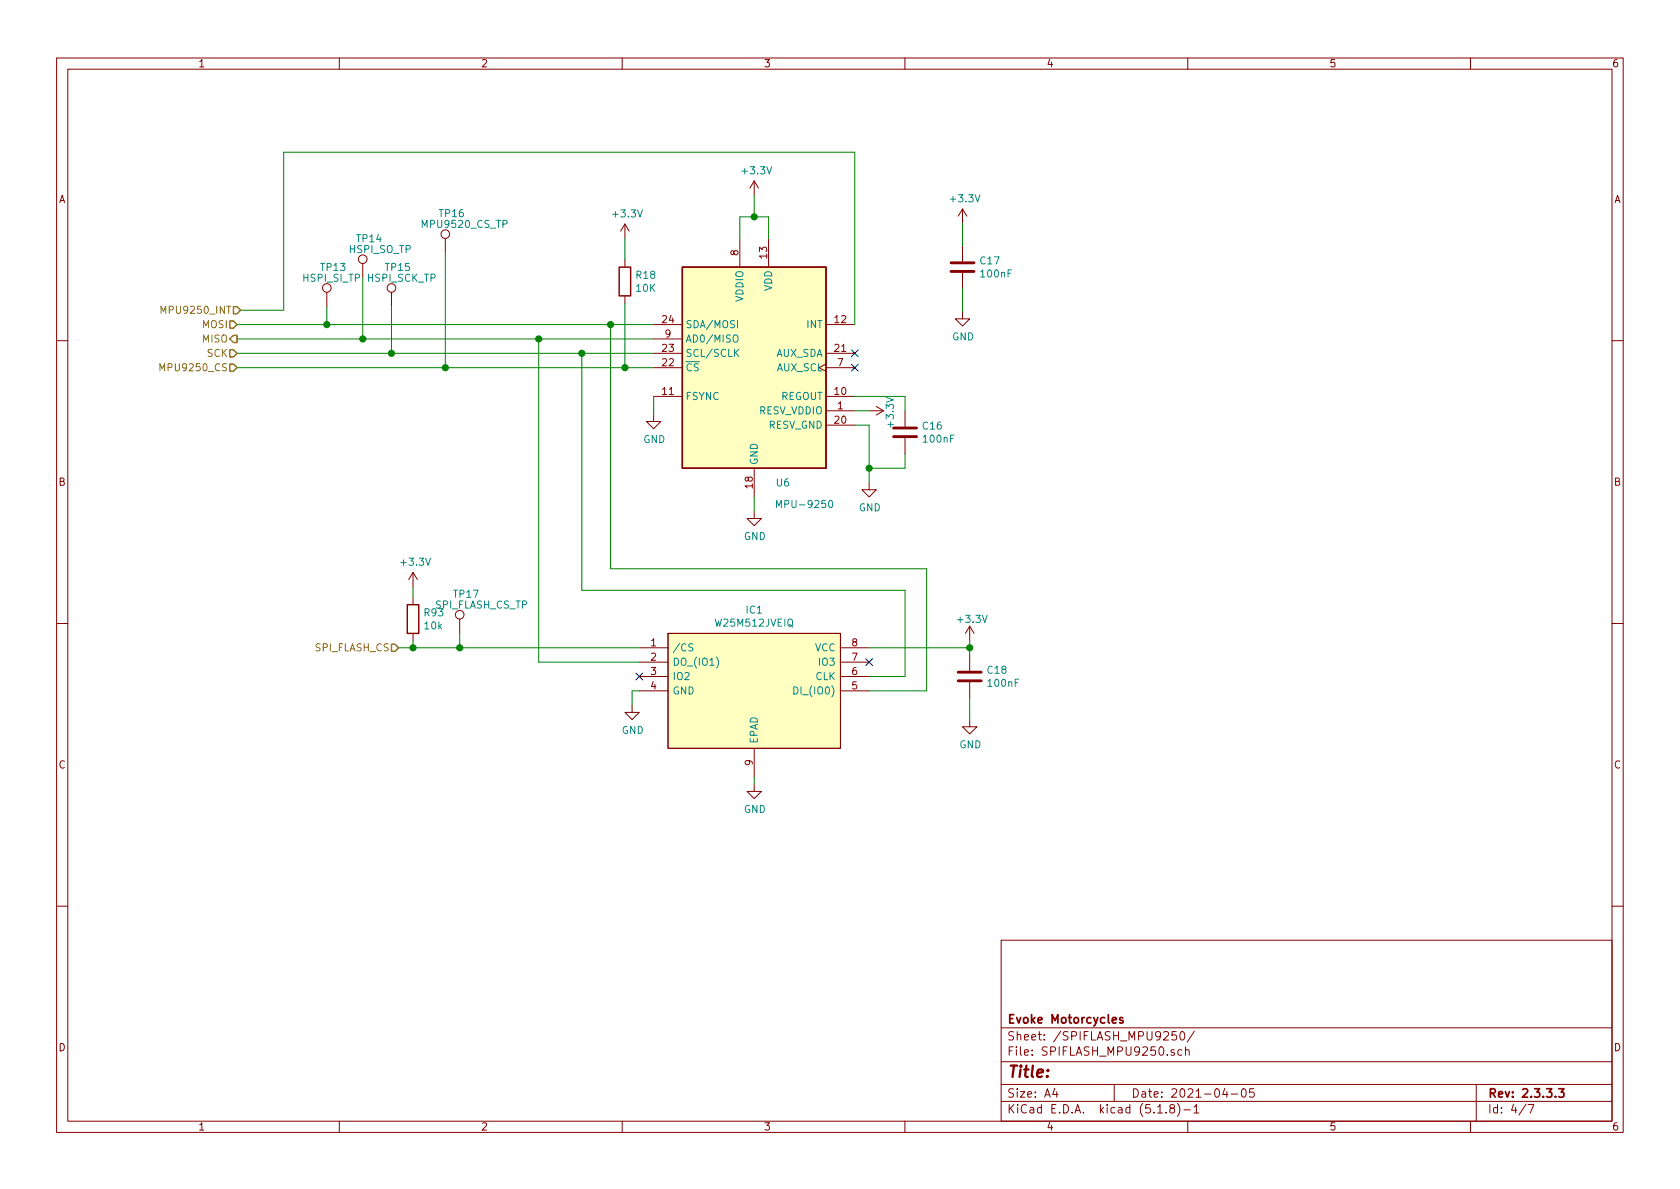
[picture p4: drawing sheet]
<svg xmlns="http://www.w3.org/2000/svg" width="297mm" height="210mm" viewBox="0 0 297 210" stroke-linecap="round" stroke-linejoin="round" font-family="sans-serif">
<g fill="none" stroke="#840000" stroke-width=".18">
<path d="M10 10.3h277v189.9h-277zM12 12.2h273v186.1h-273zM60 10.3v1.9M110 10.3v1.9M160 10.3v1.9M210 10.3v1.9M260 10.3v1.9M110.5 39.6l-.8 1.3M110.5 39.6v2.6M110.5 39.6l.8 1.3M133.3 32v2.5M133.3 32l-.7 1.3"/>
<path d="M133.3 32l.8 1.3M170.2 37v2.5M170.2 37l-.8 1.2M170.2 37l.7 1.2M57.8 51.7v2.5M64.1 46.6v2.5M69.2 51.7v2.5M78.7 42.2v2.5M110.5 46v1.2M110.5 52.3v1.3M115.6 57.4h5M115.6 59.9h5"/>
<path d="M130.8 42.2v5M135.9 42.2v5M146 57.4h5.1M170.2 55.1v1.3h1.2l-1.2 1.3-1.3-1.3h1.3M170.2 43.4v2.8M170.2 48.3v2.7M10 60.2h2M115.6 73.3v1.2h1.2l-1.2 1.3-1.3-1.3h1.3M115.6 70.1h5M115.6 62.5h5M115.6 65h5M146 64.4l-1.2 .6 1.2 .7"/>
<path d="M146 72.6h5.1M146 70.1h5.1M146 75.2h5.1M146 62.5h5.1M146 65h5.1M153.7 72.6h2.5M154.9 71.9l1.3 .7M156.2 72.6l-1.3 .8M160 72.6v2.8M160 77.5v2.8M285 60.2h2M133.3 90.4v1.3h1.3l-1.3 1.3-1.2-1.3h1.2"/>
<path d="M133.3 82.8v5.1M153.7 85.3v1.3h1.2l-1.2 1.3-1.3-1.3h1.3M10 110.3h2M73 101.2v2.6M73 105.7v1.2M73 112v1.3M73 101.2l-.7 1.3M73 101.2l.8 1.3M81.3 109.5v2.5M113 114.5h5.1M113 117.1h5.1M113 119.6h5.1"/>
<path d="M118.1 112h30.5v20.3h-30.5zM148.6 114.5h5.1M148.6 117.1h5.1M148.6 119.6h5.1M171.4 110.7v2.6M171.4 115.8v2.8M171.4 110.7l-.7 1.3M171.4 110.7l.8 1.3M285 110.3h2M111.8 124.7v1.3h1.2l-1.2 1.2-1.3-1.2h1.3M113 122.2h5.1M133.3 138.7v1.2h1.3l-1.3 1.3-1.2-1.3h1.2"/>
<path d="M133.3 132.3v5.1M148.6 122.2h5.1M171.4 127.2v1.3h1.3l-1.3 1.3-1.2-1.3h1.2M171.4 120.6v2.8M10 160.2h2M177 166.3h108v32h-108zM285 160.2h2M60 198.3v1.9M110 198.3v1.9M160 198.3v1.9M177 194.8h108M177 191.8h108"/>
<path d="M177 187.8h108M177 181.8h108M186.5 192.5l-.4 1h1M186.8 193v1M197 191.8v3M204.7 196.8h.8M206.2 196.7v.1M207.1 196l-.3-.3 .2-.3a.48 .48 0 0 1 .6 .1l-.1 .4a.52 .52 0 0 0-.6 .2 .52 .52 0 0 0 .1 .6l.4 .1 .2-.1 .1-.4-.3-.3M207.6 185.7a.37 .37 0 0 0-.6 .1l.1 .2 .5 .2 .1 .1-.2 .3-.5-.1M208 182.4h-.7l-.1 .7 .2-.1 .5 .1 .2 .2-.1 .5-.3 .1-.5-.1M208.2 195.1a1.71 1.71 0 0 1 0 2.3M208.8 182.5l.2-.1a.8 .8 0 0 1 .5 .8 .8 .8 0 0 1-.5 .7 1 1 0 0 1-.2-1.4z"/>
<path d="M209 185.7l-.5-.1-.2 .3v.6l.2 .1 .5-.1M209.3 196.3h1.2M209.6 185.7h.1a.37 .37 0 0 1 .6 .1v.8M209.6 185.1v1.5M210 198.3v1.9M211.1 195.8l.4-.5v1.5M211.1 196.8h.9M211.2 182.3l-1.3 2M216.6 192.5l-.4 1h.9M216.9 193v1M217.7 193.5h1.1M219.6 192.7l.4-.2a.94 .94 0 0 1 0 1.5 .82 .82 0 0 1-.4-1.3z"/>
<path d="M221.7 192.5h-.7l-.1 .7 .2-.1 .5 .1 .2 .2-.1 .5-.2 .1-.6-.1M260 198.3v1.9M261 191.8v6.5M269.8 195.2l-1.2 2M270.2 195.3h1l-.6 1.5"/>
<circle cx="57.8" cy="50.9" r=".76"/>
<circle cx="64.1" cy="45.8" r=".76"/>
<circle cx="69.2" cy="50.9" r=".76"/>
<circle cx="78.7" cy="41.4" r=".76"/>
<circle cx="81.3" cy="108.7" r=".76"/>
</g>
<path d="M198.5 180l-.3-.1-.2 .2v.3l.5 .1v.3h-.5M275.6 192.5h.9l-.5 .6 .5 .1v.7l-.3 .1-.6-.1" fill="none" stroke="#840000" stroke-width=".3"/>
<path d="M168.1 48h4.1M168.1 46.5h4.1M158 77.2h4.1M158 75.7h4.1M169.4 118.9h4.1M169.4 120.4h4.1" fill="none" stroke="#840000" stroke-width=".51"/>
<path d="M109.5 47.2h2v5.1h-2zM120.6 47.2h25.4v35.6h-25.4zM72 106.9h2v5.1h-2z" fill="none" stroke="#840000" stroke-width=".25"/>
<g fill="#ffffc2" stroke="#ffffc2" stroke-width=".18">
<path d="M118.1 112h30.5v20.3h-30.5z"/>
<path d="M120.6 47.2h25.4v35.6h-25.4z"/>
</g>
<path d="M129.7 59.4l.2-.2a.45 .45 0 0 1 .6 .5v.4l-.2 .3h-.5a.92 .92 0 0 1-.1-1zM130.4 56.7v1.3M130 62.3l.6 .7M130.6 61.8l-.7 .7M137.3 89.8v-1.3l.4 .9 .5-.9v1.3M146.6 88.6l.2-.1a.67 .67 0 0 1 .4 .6 .67 .67 0 0 1-.4 .7l-.3-.5zM122.5 113.9l-.5-.1-.2 .3 .1 .3 .6 .2v.4l-.2 .1h-.5M126.7 116.2a1.4 1.4 0 0 1 0 1.9M140.4 121.5a.64 .64 0 0 1 .7 .6 .64 .64 0 0 1-.7 .6z" fill="none" stroke="#008484" stroke-width=".18"/>
<g fill="none" stroke="#008400" stroke-width=".18">
<path d="M133.3 34.5v3.8M170.2 39.5v3.9M41.9 57.4h73.7M41.9 59.9h73.7M42.5 54.9h7.7v-28h100.9v30.5M57.8 54.2v3.2M64.1 49.1v10.8M69.2 54.2v8.3M78.7 44.7v20.3M95.2 59.9v57.2h17.8M107.9 57.4v43.2h55.9v21.6h-10.1M110.5 42.2v3.8"/>
<path d="M110.5 53.6v11.4M130.8 42.2v-3.9h5.1v3.9M170.2 51v4.1M41.9 65h73.7M41.9 62.5h73.7M102.9 62.5v41.9h57.1v15.2h-6.3M115.6 70.1v3.2M151.1 70.1h8.9v2.5M151.1 75.2h2.6v10.1M151.1 72.6h2.6M133.3 87.9v2.5M160 80.3v2.5h-6.3"/>
<path d="M70.5 114.5h42.5M73 103.8v1.9M73 113.3v1.2M81.3 112v2.5M153.7 114.5h17.7M171.4 113.3v2.5M113 122.2h-1.2v2.5M133.3 137.4v1.3M171.4 123.4v3.8"/>
</g>
<path d="M40.6 56.8h.7l.6 .6-.6 .6h-.7zM41.3 59.3h.6v1.3h-.6l-.7-.7zM41.3 54.2h.6l.6 .7-.6 .6h-.6zM40.6 61.8h.7l.6 .7-.6 .6h-.7zM40.6 64.4h.7l.6 .6-.6 .7h-.7zM69.2 113.9h.6l.7 .6-.7 .7h-.6z" fill="none" stroke="#848400" stroke-width=".25"/>
<path d="M28.5 55.4v-1.3l.4 1 .4-1v1.3M28.3 65.6v-1.3l.4 .9 .4-.9v1.3" fill="none" stroke="#848400" stroke-width=".18"/>
<g fill="#008400" stroke="#008400" stroke-width=".25">
<circle cx="133.4" cy="38.3" r=".51"/>
<circle cx="73" cy="114.5" r=".51"/>
<circle cx="171.5" cy="114.5" r=".51"/>
<circle cx="57.8" cy="57.4" r=".51"/>
<circle cx="108" cy="57.4" r=".51"/>
<circle cx="81.3" cy="114.5" r=".51"/>
<circle cx="153.7" cy="82.8" r=".51"/>
<circle cx="78.7" cy="65" r=".51"/>
<circle cx="69.2" cy="62.5" r=".51"/>
<circle cx="110.5" cy="65" r=".51"/>
<circle cx="64.1" cy="59.9" r=".51"/>
<circle cx="95.3" cy="59.9" r=".51"/>
<circle cx="102.9" cy="62.5" r=".51"/>
</g>
<path d="M150.5 61.9l1.2 1.2M150.5 64.4l1.2 1.2M151.7 61.9l-1.2 1.2M151.7 64.4l-1.2 1.2M112.4 119l1.2 1.2M113.6 119l-1.2 1.2M153.1 116.5l1.2 1.2M154.3 116.5l-1.2 1.2" fill="none" stroke="#000084" stroke-width=".18"/>
<text font-size="2.8" fill="#840000" x="178" y="190.5">Title:</text>
<g font-size="2.1" fill="#840000">
<text x="178" y="184">Sheet: /SPIFLASH_MPU9250/</text>
<text x="178" y="181">Evoke Motorcycles</text>
<text x="178" y="186.7">File: SPIFLASH_MPU9250.sch</text>
<text x="178" y="196.9">KiCad E.D.A. kicad (5.1.8)-1</text>
<text x="178" y="194.1">Size: A4</text>
<text x="200" y="194.1">Date: 2021-04-05</text>
<text x="263" y="194.1">Rev: 2.3.3.3</text>
<text x="263" y="196.9">Id: 4/7</text>
</g>
<g font-size="1.8" fill="#840000">
<text x="35" y="11.9">1</text>
<text x="85" y="11.9">2</text>
<text x="135" y="11.9">3</text>
<text x="185" y="11.9">4</text>
<text x="235" y="11.9">5</text>
<text x="285" y="11.9">6</text>
<text x="10.4" y="35.9">A</text>
<text x="285.4" y="35.9">A</text>
<text x="130.6" y="45.2" transform="rotate(-90 130.6 45.2)">8</text>
<text x="135.6" y="45.7" transform="rotate(-90 135.6 45.7)">13</text>
<text x="117.1" y="57.1">24</text>
<text x="117.6" y="59.7">9</text>
<text x="147.6" y="57.1">12</text>
<text x="117.1" y="64.8">22</text>
<text x="117.1" y="62.2">23</text>
<text x="147.6" y="62.2">21</text>
<text x="148.1" y="64.8">7</text>
<text x="117.1" y="69.8">11</text>
<text x="147.6" y="69.8">10</text>
<text x="147.6" y="74.9">20</text>
<text x="148.1" y="72.4">1</text>
<text x="10.4" y="85.9">B</text>
<text x="133.1" y="86.3" transform="rotate(-90 133.1 86.3)">18</text>
<text x="285.4" y="85.9">B</text>
<text x="115.1" y="114.3">1</text>
<text x="115.1" y="116.8">2</text>
<text x="115.1" y="119.4">3</text>
<text x="150.6" y="119.4">6</text>
<text x="150.6" y="116.8">7</text>
<text x="150.6" y="114.3">8</text>
<text x="115.1" y="121.9">4</text>
<text x="150.6" y="121.9">5</text>
<text x="10.4" y="135.9">C</text>
<text x="133.1" y="135.4" transform="rotate(-90 133.1 135.4)">9</text>
<text x="285.4" y="135.9">C</text>
<text x="10.4" y="185.9">D</text>
<text x="285.4" y="185.9">D</text>
<text x="35" y="199.9">1</text>
<text x="85" y="199.9">2</text>
<text x="135" y="199.9">3</text>
<text x="185" y="199.9">4</text>
<text x="235" y="199.9">5</text>
<text x="285" y="199.9">6</text>
</g>
<g font-size="1.8" fill="#008484">
<text x="131.4" y="30.8">+3.3V</text>
<text x="168.2" y="35.8">+3.3V</text>
<text x="74.9" y="40.3">MPU9520_CS_TP</text>
<text x="77.7" y="38.4">TP16</text>
<text x="108.5" y="38.4">+3.3V</text>
<text x="56.8" y="47.9">TP13</text>
<text x="61.8" y="44.7">HSPI_SO_TP</text>
<text x="63.1" y="42.8">TP14</text>
<text x="68.2" y="47.9">TP15</text>
<text x="173.4" y="46.8">C17</text>
<text x="53.6" y="49.8">HSPI_SI_TP</text>
<text x="65" y="49.8">HSPI_SCK_TP</text>
<text x="112.5" y="49.3">R18</text>
<text x="112.5" y="51.6">10K</text>
<text x="131.4" y="53.4" transform="rotate(-90 131.4 53.4)">VDDIO</text>
<text x="136.5" y="51.5" transform="rotate(-90 136.5 51.5)">VDD</text>
<text x="173.6" y="49.1">100nF</text>
<text x="121.2" y="58">SDA/MOSI</text>
<text x="142.7" y="58">INT</text>
<text x="121.2" y="65.7">CS</text>
<text x="121.2" y="63.1">SCL/SCLK</text>
<text x="121.2" y="60.6">AD0/MISO</text>
<text x="137.1" y="63.1">AUX_SDA</text>
<text x="137.3" y="65.7">AUX_SCL</text>
<text x="168.4" y="60.2">GND</text>
<text x="121.2" y="70.7">FSYNC</text>
<text x="138" y="70.7">REGOUT</text>
<text x="134.1" y="73.3">RESV_VDDIO</text>
<text x="135.8" y="75.8">RESV_GND</text>
<text x="158" y="75.4" transform="rotate(-90 158 75.4)">+3.3V</text>
<text x="163.2" y="76">C16</text>
<text x="113.7" y="78.4">GND</text>
<text x="134" y="82.3" transform="rotate(-90 134 82.3)">GND</text>
<text x="163.4" y="78.3">100nF</text>
<text x="137.3" y="86">U6</text>
<text x="138" y="89.8">MPU-9250</text>
<text x="131.5" y="95.5">GND</text>
<text x="151.8" y="90.4">GND</text>
<text x="71.1" y="100">+3.3V</text>
<text x="76.9" y="107.6">SPI_FLASH_CS_TP</text>
<text x="80.3" y="105.7">TP17</text>
<text x="75.1" y="109">R93</text>
<text x="75.1" y="111.3">10k</text>
<text x="126.7" y="110.8">W25M512JVEIQ</text>
<text x="132" y="108.5">IC1</text>
<text x="169.5" y="110.2">+3.3V</text>
<text x="118.9" y="115.2">/CS</text>
<text x="118.9" y="117.7">DO_(IO1)</text>
<text x="144.1" y="115.2">VCC</text>
<text x="145" y="117.7">IO3</text>
<text x="174.7" y="119.1">C18</text>
<text x="118.9" y="120.3">IO2</text>
<text x="118.9" y="122.8">GND</text>
<text x="141" y="122.8">DI_(IO0)</text>
<text x="144.2" y="120.3">CLK</text>
<text x="174.8" y="121.5">100nF</text>
<text x="109.9" y="129.8">GND</text>
<text x="134" y="131.6" transform="rotate(-90 134 131.6)">EPAD</text>
<text x="169.6" y="132.3">GND</text>
<text x="131.5" y="143.8">GND</text>
</g>
<g font-size="1.8" fill="#848400">
<text x="29.3" y="55.5">MPU9250_INT</text>
<text x="35.9" y="58">MOSI</text>
<text x="29.1" y="65.7">MPU9250_CS</text>
<text x="35.9" y="60.6">MISO</text>
<text x="36.7" y="63.1">SCK</text>
<text x="55.8" y="115.2">SPI_FLASH_CS</text>
</g>
</svg>
